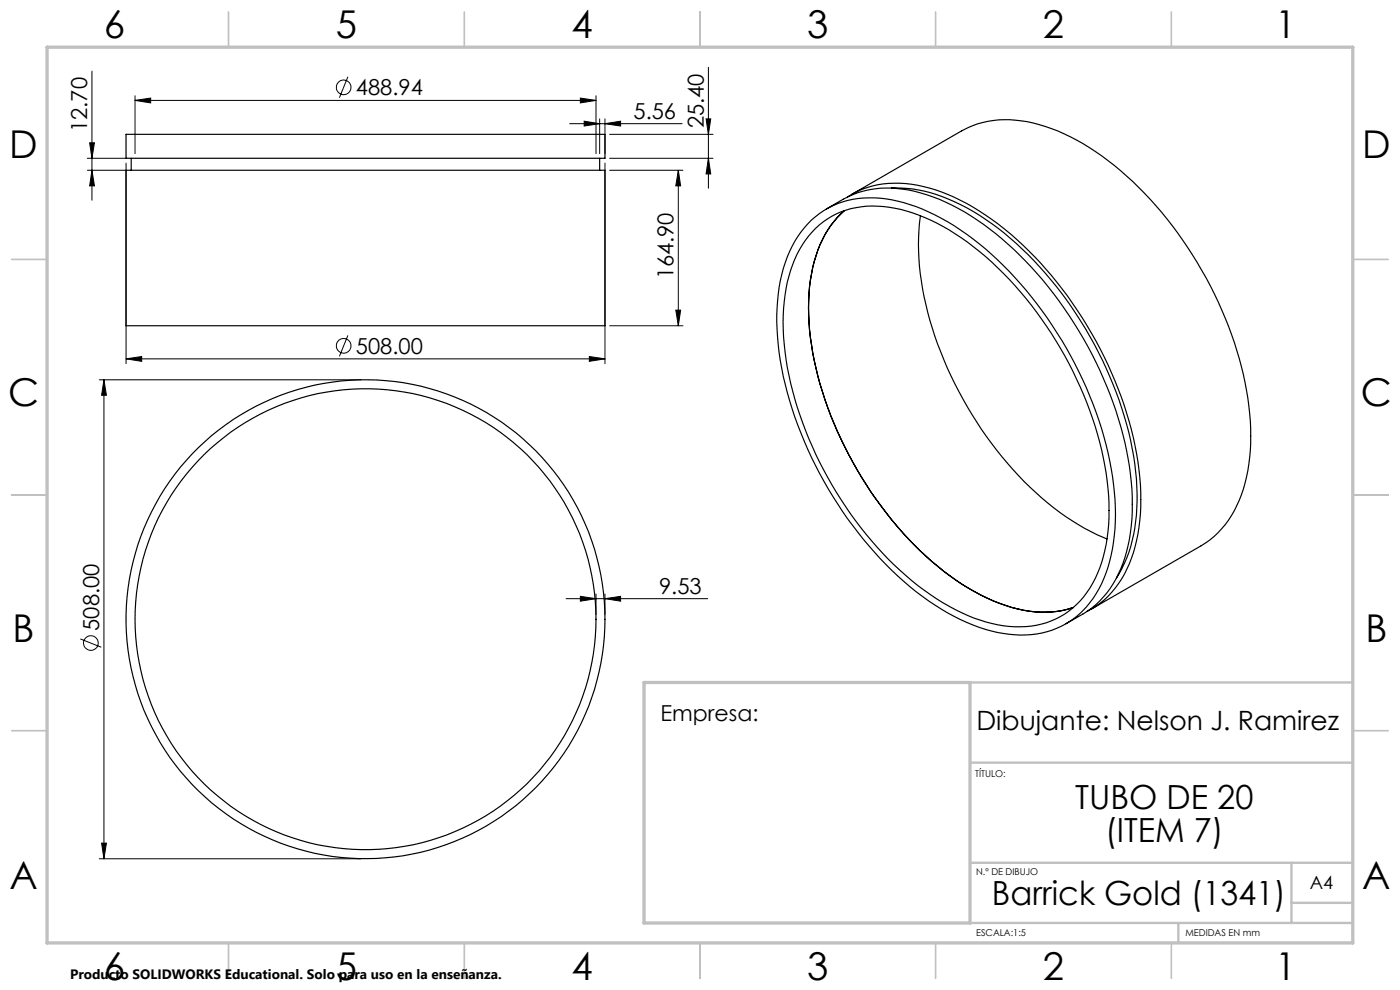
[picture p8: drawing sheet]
<svg xmlns="http://www.w3.org/2000/svg" width="297mm" height="210mm" viewBox="0 0 297 210" stroke-linecap="round" stroke-linejoin="round" font-family="sans-serif">
<g fill="none" stroke="#000" stroke-width=".25">
<path d="M26.7 36.1h101.6v33h-101.6zM26.7 28.5h101.6v5.1h-101.6zM27.8 33.6v2.5M127.2 33.6v2.5M189.1 39.9a30.9 30.9 0 0 1 17.3 4.9 72.1 72.1 0 0 1 24.9 26.7 72.4 72.4 0 0 1 9.9 33.2 32 32 0 0 1-4.3 17.9M172.1 46.7a18.6 18.6 0 0 1 15.9-4.5 42 42 0 0 1 19.7 9.5 82.7 82.7 0 0 1 28.3 49.4 41.2 41.2 0 0 1-1.8 21.6 18.3 18.3 0 0 1-20.1 11.8 39.4 39.4 0 0 1-18.4-8 81.4 81.4 0 0 1-25.1-33 65 65 0 0 1-5.7-28.2 28.4 28.4 0 0 1 5.7-16.9zM173 48.4a17.8 17.8 0 0 1 15.5-4.5 38.9 38.9 0 0 1 18.1 8.5 79.1 79.1 0 0 1 28.3 49.7 37.5 37.5 0 0 1-2.6 20.6 17.5 17.5 0 0 1-18.2 10.2 37 37 0 0 1-18-7.6 77.6 77.6 0 0 1-24.5-32.3 63.5 63.5 0 0 1-5.4-27.6 26.4 26.4 0 0 1 6.1-16.2zM175.3 44.3l3.6-2a20.9 20.9 0 0 1 16.5-1.4 47 47 0 0 1 18.5 10.9 83 83 0 0 1 25.7 47.2 41.2 41.2 0 0 1-1.8 21.6 19.8 19.8 0 0 1-8.1 9.7l-3.6 2M177.7 46.1a24.5 24.5 0 0 0-5.8 13.4 56.7 56.7 0 0 0 3.7 27 80.2 80.2 0 0 0 24.6 34.7 40.3 40.3 0 0 0 18.1 8.4 20.1 20.1 0 0 0 9.4-.7 22.7 22.7 0 0 1-15.8-1 55.6 55.6 0 0 1-21.5-16.2 79.9 79.9 0 0 1-18.5-40.2 37.3 37.3 0 0 1 2.6-20.7l1.7-3 1.5-1.7 1.4-1.4zM179.8 41.8a20.5 20.5 0 0 1 17.4-1.9 51 51 0 0 1 21 13.3 83.4 83.4 0 0 1 23.2 44.7 41.3 41.3 0 0 1-1.8 21.7 19.3 19.3 0 0 1-9 10.1M180.7 41.2l23.3-13.4a20.9 20.9 0 0 1 16.5-1.4 47 47 0 0 1 18.5 10.9 83 83 0 0 1 25.7 47.2 41.2 41.2 0 0 1-1.8 21.6 19.8 19.8 0 0 1-8.1 9.7l-23.3 13.4M195.3 45.8a53.7 53.7 0 0 0 2.5 23.9 79.8 79.8 0 0 0 25.8 38 48.5 48.5 0 0 0 11.2 6.6"/>
<circle cx="77.5" cy="131.3" r="50.8"/>
<circle cx="77.5" cy="131.3" r="48.9"/>
</g>
<g fill="none" stroke="#000" stroke-width=".21">
<path d="M19.5 15.1v27.4M73.8 16.3l-1.8 4.4M150.3 14.3v25.6M18.5 36.1h8.3M18.5 33.6h8.3M19 30.3h1l-.5 3.3zM19.5 36.1l.5 3.3h-1zM26.7 34.6v42.5M28.6 21.3l3.4-.5v1zM28.6 20.3v12.3M28.6 21.3h97.8M120.9 26.2h23.8"/>
<path d="M123.1 20.8l3.3 .5-3.3 .5zM123.9 25.7l3.3 .5-3.3 .5zM126.4 20.3v12.3M127.2 25.2v7.4M128.3 26.2l3.4-.5v1zM128.3 25.2v7.4M128.3 34.6v42.5M129.3 36.1h15.6M129.3 33.6h22M129.3 28.5h22M143.9 36.1l.5 3.3h-1zM143.9 36.1v33"/>
<path d="M149.8 25.2h1l-.5 3.3zM150.3 33.6l.5 3.3h-1zM26.7 76.1l3.4-.5v1.1zM26.7 76.1h101.6M73.8 71.1l-1.8 4.5M125 75.6l3.3 .5-3.3 .6zM129.3 69.1h15.6M143.4 65.8h1l-.5 3.3zM21.1 80.6h55.5M22 80.6l.6 3.2h-1zM22 80.6v101.6M17 135.5l4.5 1.8"/>
<path d="M120.1 127h30M123.1 126.5l3.3 .5-3.3 .5zM126.4 126v4.3M128.3 127l3.4-.5v1zM128.3 126v4.3M21.6 178.8h1l-.6 3.4zM21.1 182.2h55.5"/>
<circle cx="72.9" cy="18.5" r="1.56"/>
<circle cx="72.9" cy="73.4" r="1.55"/>
<circle cx="19.3" cy="136.4" r="1.56"/>
</g>
<g fill="none" stroke="#c0c0c0" stroke-width=".35">
<path d="M48.5 2.5v7.5M98.5 2.5v7.5M148.5 2.5v7.5M198.5 2.5v7.5M248.5 2.5v7.5M2.5 55h7.5M287 55h7.5M2.5 105h7.5M287 105h7.5M2.5 155h7.5M287 155h7.5M48.5 200v7.5"/>
<path d="M98.5 200v7.5M148.5 200v7.5M198.5 200v7.5M248.5 200v7.5"/>
</g>
<path d="M205.8 144.8h81.2M205.8 161.8h81.2M205.8 195.8h81.2M205.8 183h81.2M250 195.8v4.2M274 183v12.8M274 191.5h13" fill="none" stroke="#c0c0c0" stroke-width=".5"/>
<path d="M10 10h277v190h-277zM136.6 144.8h69.2v51h-69.2z" fill="none" stroke="#c0c0c0" stroke-width=".7"/>
<g fill="#000">
<path d="M19 30.3h1l-.5 3.3zM19.5 36.1l.5 3.3h-1zM22 80.6l.6 3.2h-1zM21.6 178.8h1l-.6 3.4z"/>
<path d="M28.6 21.3l3.4-.5v1zM123.1 20.8l3.3 .5-3.3 .5z"/>
<path d="M123.9 25.7l3.3 .5-3.3 .5zM128.3 26.2l3.4-.5v1zM123.1 126.5l3.3 .5-3.3 .5zM128.3 127l3.4-.5v1z"/>
<path d="M125 75.6l3.3 .5-3.3 .6zM26.7 76.1l3.4-.5v1.1z"/>
<path d="M143.4 65.8h1l-.5 3.3zM143.9 36.1l.5 3.3h-1zM150.3 33.6l.5 3.3h-1zM149.8 25.2h1l-.5 3.3z"/>
</g>
<g font-size="8.1">
<text x="22" y="8">6</text>
<text x="71.2" y="8">5</text>
<text x="121.2" y="8">4</text>
<text x="171.2" y="8">3</text>
<text x="221.2" y="8">2</text>
<text x="270.5" y="8">1</text>
<text x="2" y="33.6">D</text>
<text x="289" y="33.6">D</text>
<text x="1.7" y="86.1">C</text>
<text x="288.7" y="86.1">C</text>
<text x="2.7" y="136.1">B</text>
<text x="289.7" y="136.1">B</text>
<text x="2" y="188.6">A</text>
<text x="289" y="188.6">A</text>
<text x="22" y="208">6</text>
<text x="71.2" y="208">5</text>
<text x="121.2" y="208">4</text>
<text x="171.2" y="208">3</text>
<text x="221.2" y="208">2</text>
<text x="270.5" y="208">1</text>
</g>
<g font-size="7.1">
<text x="228.1" y="171.5">TUBO DE 20</text>
<text x="234.4" y="178.6">(ITEM 7)</text>
<text x="210.4" y="192">Barrick Gold (1341)</text>
</g>
<text font-size="5.6" x="207.2" y="155">Dibujante: Nelson J. Ramirez</text>
<g font-size="4.7">
<text x="75.5" y="20.2">488.94</text>
<text x="18.5" y="28" transform="rotate(-90 18.5 28)">12.70</text>
<text x="134.4" y="25.2">5.56</text>
<text x="149.3" y="27.2" transform="rotate(-90 149.3 27.2)">25.40</text>
<text x="142.9" y="59.3" transform="rotate(-90 142.9 59.3)">164.90</text>
<text x="75.5" y="75">508.00</text>
<text x="139.8" y="126">9.53</text>
<text x="21" y="133.8" transform="rotate(-90 21 133.8)">508.00</text>
<text x="140.1" y="153">Empresa:</text>
</g>
<text font-size="3.9" x="277.9" y="188.5">A4</text>
<text font-size="2.9" x="14.9" y="207.6">Producto SOLIDWORKS Educational. Solo para uso en la enseñanza.</text>
<g font-size="2">
<text x="206.9" y="164.9">TÍTULO:</text>
<text x="207.1" y="185.5">N.º DE DIBUJO</text>
<text x="207.1" y="198.6">ESCALA:1:5</text>
<text x="251.5" y="198.6">MEDIDAS EN mm</text>
</g>
</svg>
